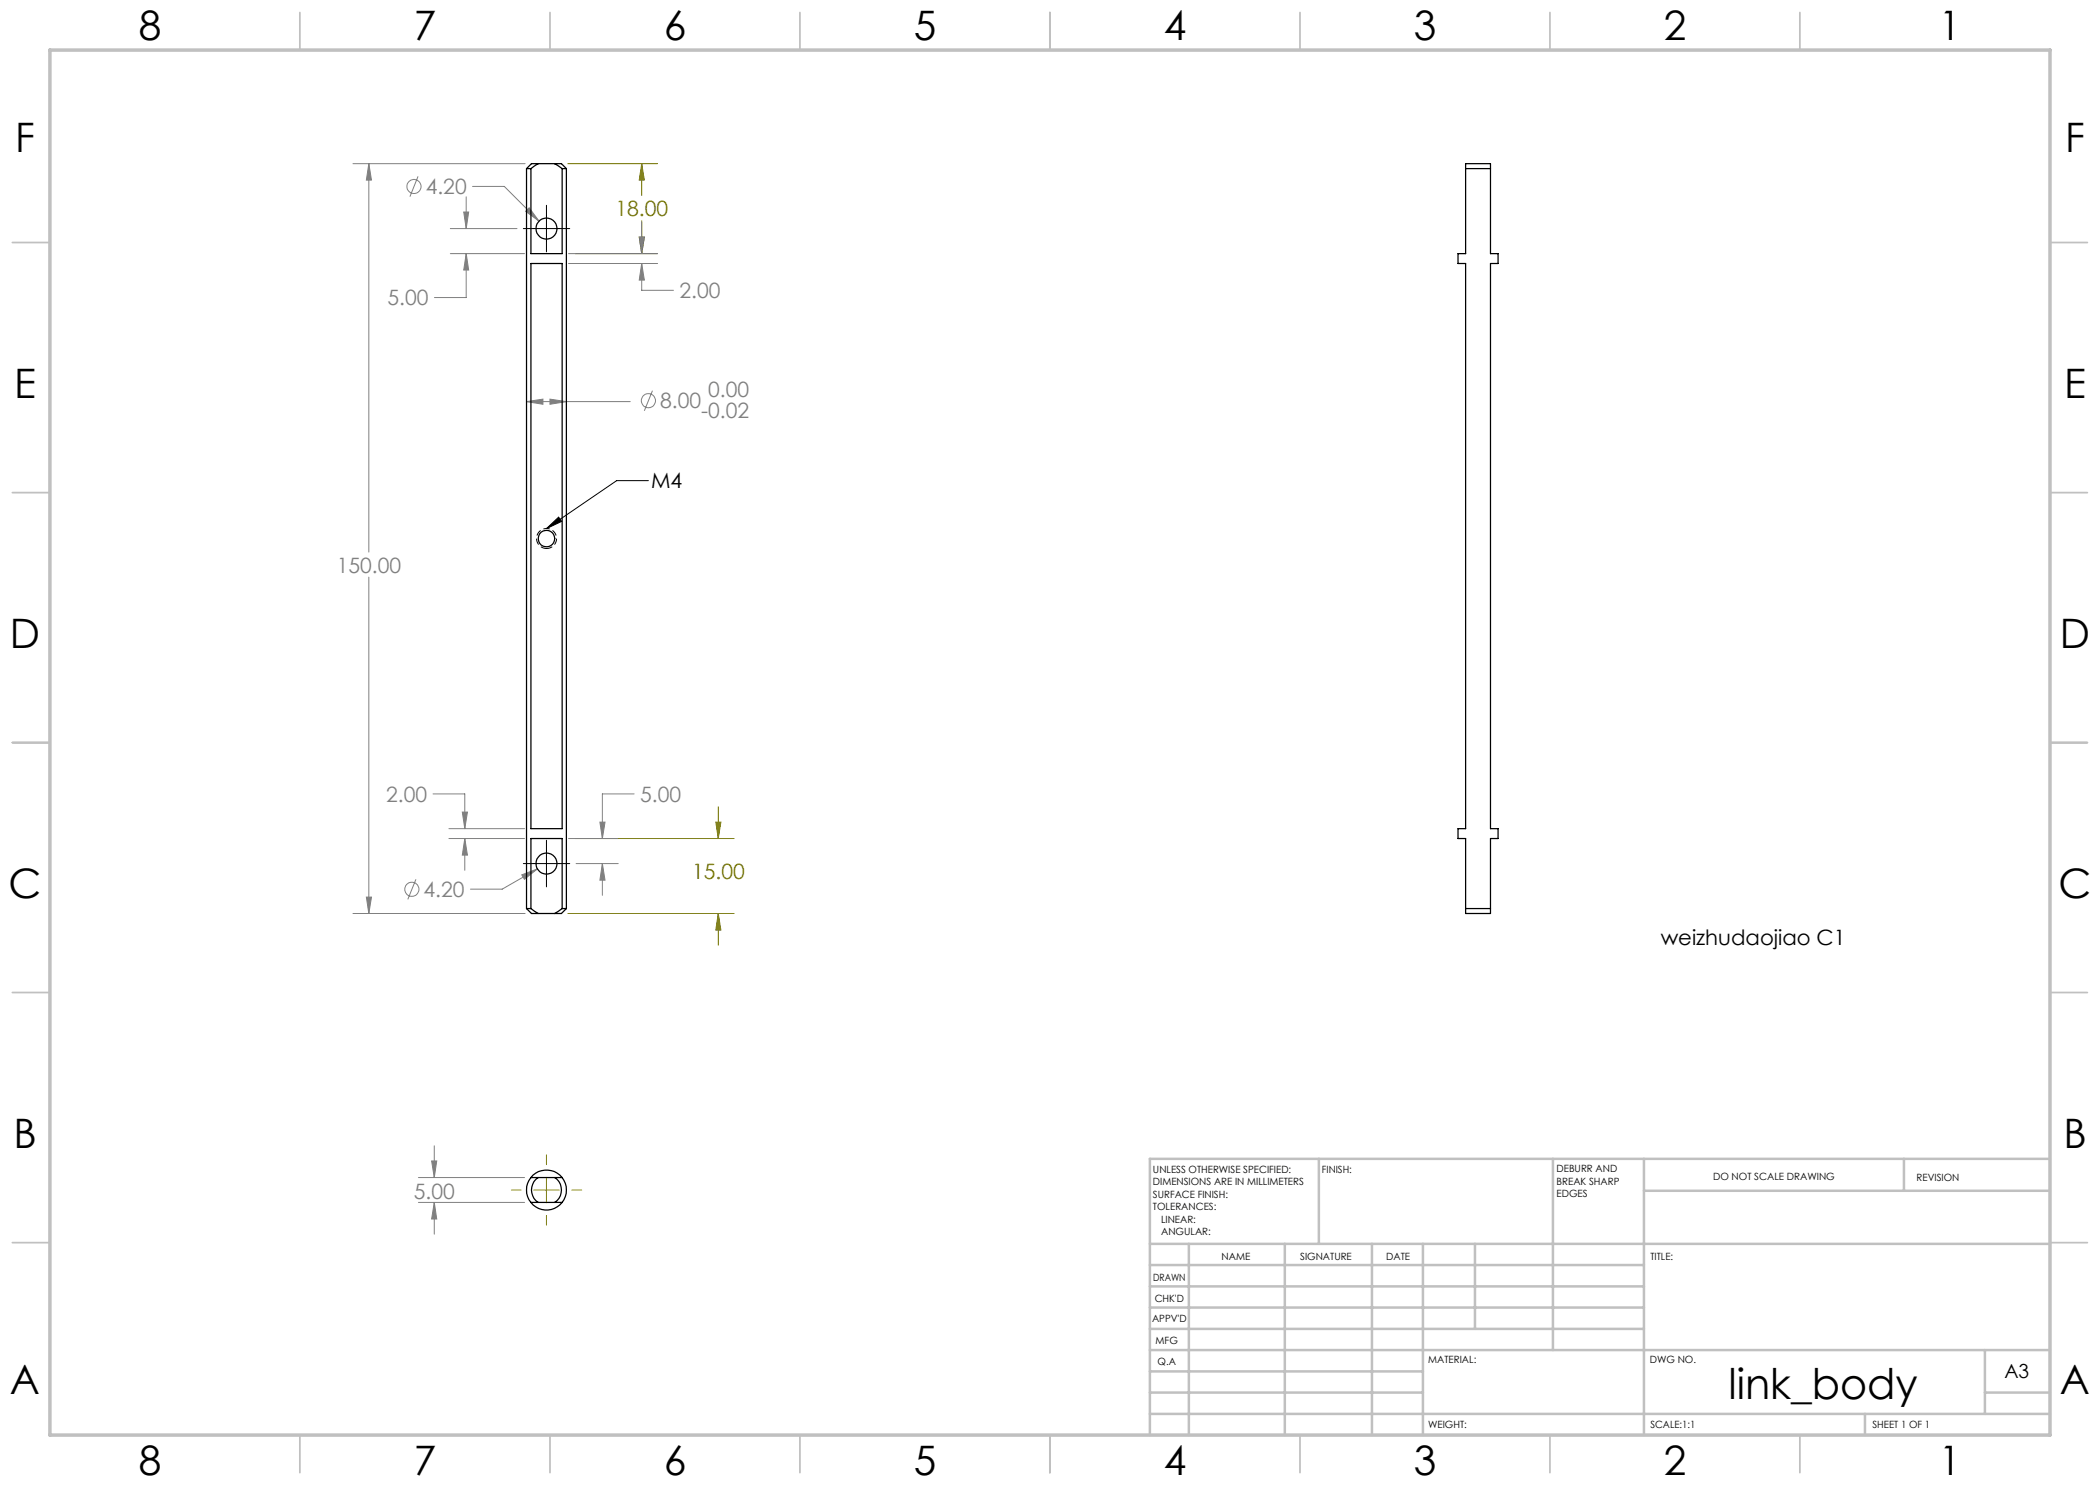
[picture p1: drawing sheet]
<svg xmlns="http://www.w3.org/2000/svg" width="420mm" height="297mm" viewBox="0 0 420 297" stroke-linecap="round" stroke-linejoin="round" font-family="sans-serif">
<g fill="none" stroke="#808080" stroke-width=".2">
<path d="M70.6 32.7h34.4M73.8 32.7l.5 3.3h-1zM73.8 32.7v77.7M83.6 35.3l-1.6 4M93.2 39.4v6.3M94.5 37.3h6.4l6.9 6.9M90.1 50.7h14.8M90.1 45.7h13.3M92.7 42.4h1l-.5 3.3zM93.2 50.7l.5 3.3h-1zM93.2 50.7v8.8h-6.3M105.1 42.3l.7-.7 2 2.6z"/>
<path d="M113.7 50.7h17.8M113.7 52.7h17.8M127.8 47.4h1.1l-.6 3.3zM128.3 52.7l.6 3.3h-1.1zM128.3 52.7v5.4h6.4M128.3 44.4v6.3M110 79.8l3.3 .5-3.3 .6zM130.5 78.1l-1.6 4.1M105.3 80.3l3.3-.5v1.1zM105.3 80.3h20.7M73.8 115.4v67.3M86.6 158.8h6.4v6.9"/>
<path d="M126.8 158.8h-6.3v8.9M73.3 179.4h1l-.5 3.3zM83.2 175.9l-1.6 4M89.8 165.7h15.1M89.8 167.7h15.1M92.5 162.4h1l-.5 3.3zM93 167.7l.5 3.3h-1zM93 167.7v6.4M104.4 175l3.1-1.2-2.6 2.1zM107.5 173.8l-7.1 4h-6.3M113.7 167.7h9.9M115.2 172.7h8.4"/>
<path d="M120 164.4h1l-.5 3.3zM120.5 172.7l.5 3.3h-1zM120.5 172.7v6.4M70.6 182.7h34.4M83.7 235.5h21.2M86.3 232.2h1l-.4 3.3zM86.9 229.2v6.3M83.7 240.5h21.2M86.9 240.5l.4 3.3h-1zM86.9 240.5v6.3"/>
<circle cx="82.8" cy="37.3" r="1.41"/>
<circle cx="129.7" cy="80.1" r="1.42"/>
<circle cx="82.4" cy="177.9" r="1.42"/>
</g>
<g fill="none" stroke="#808000" stroke-width=".2">
<path d="M113.6 32.7h17.9M128.3 32.7l.6 3.3h-1.1zM128.3 32.7v6.4M115.1 50.7h16.4M127.8 47.4h1.1l-.6 3.3zM128.3 44.1v6.6M115.1 167.7h31.7M143.2 164.4h1l-.5 3.3zM143.7 161.4v6.3M113.6 182.7h33.2M143.7 182.7l.5 3.3h-1zM143.7 182.7v6.4"/>
<path d="M102.3 238h1.9M106.8 238h5M109.3 231v1.9M109.3 235.5v5.1M114.4 238h1.9M109.3 243.1v1.9"/>
</g>
<path d="M109.3 109.7a2 2 0 0 1-1.8-2.9 2 2 0 0 1 3.5-.2 2 2 0 0 1-1.5 3.1h-.2" fill="none" stroke="#000" stroke-width=".2" stroke-dasharray="1.3 .6" stroke-dashoffset=".1" stroke-linecap="butt"/>
<path d="M104.7 45.7h9.2M109.3 41.1v9.3M129.7 96.1h-6.4l-14 9.6M109.3 105.7l2.4-2.3 .6 .9zM104.7 172.7h9.2M109.3 168.1v9.3" fill="none" stroke="#000" stroke-width=".2"/>
<g fill="none" stroke="#c0c0c0" stroke-width=".35">
<path d="M60 2.5v7.5M110 2.5v7.5M160 2.5v7.5M210 2.5v7.5M260 2.5v7.5M310 2.5v7.5M360 2.5v7.5M2.5 48.5h7.5M410 48.5h7.5M2.5 98.5h7.5M410 98.5h7.5M2.5 148.5h7.5"/>
<path d="M410 148.5h7.5M2.5 198.5h7.5M410 198.5h7.5M2.5 248.5h7.5M410 248.5h7.5M60 287v7.5M110 287v7.5M160 287v7.5M210 287v7.5M260 287v7.5M310 287v7.5M360 287v7.5"/>
</g>
<g fill="none" stroke="#c0c0c0" stroke-width=".5">
<path d="M263.8 231.8v17M310.6 231.8v38.2M328.8 231.8v55.2M328.8 238.2h81.2M380.8 231.8v6.4M410 231.8h-180v55.2M230 248.8h180M230 257.3h98.8M230 253h98.8M237.8 248.8v38.2M257 248.8v38.2M274.4 248.8v38.2"/>
<path d="M284.6 248.8v38.2M295 248.8v17M230 265.8h98.8M230 261.5h98.8M230 278.5h54.6M230 274.3h54.6M230 270h180M397 278.5h13M397 270v12.8M230 282.8h180M373 282.8v4.2"/>
</g>
<path d="M10 10h400v277h-400z" fill="none" stroke="#c0c0c0" stroke-width=".7"/>
<path d="M128.3 32.7l.6 3.3h-1.1zM127.8 47.4h1.1l-.6 3.3zM143.2 164.4h1l-.5 3.3zM143.7 182.7l.5 3.3h-1z" fill="#808000"/>
<path d="M73.8 32.7l.5 3.3h-1zM73.3 179.4h1l-.5 3.3zM104.4 175l.5 .9 2.6-2.1zM105.1 42.3l2.7 1.9-2-2.6zM105.3 80.3l3.3-.5v1.1zM110 79.8l3.3 .5-3.3 .6zM92.5 162.4h1l-.5 3.3zM93 167.7l.5 3.3h-1zM127.8 47.4h1.1l-.6 3.3zM128.3 52.7l.6 3.3h-1.1zM93.2 50.7l.5 3.3h-1zM92.7 42.4h1l-.5 3.3zM120.5 172.7l.5 3.3h-1zM120 164.4h1l-.5 3.3zM86.3 232.2h1l-.4 3.3zM86.9 240.5l.4 3.3h-1z" fill="#808080"/>
<path d="M109.3 105.7l2.4-2.3 .6 .9z" fill="#000"/>
<g fill="none" stroke="#000" stroke-width=".25">
<path d="M105.3 33.7h.9M105.3 33.7v148M106.2 33.7v17h6.2v-17M107.6 32.7l-1.4 1M107.6 32.7h-1.3l-1 1M107.6 32.7h3.3M110.9 32.7l1.5 1M110.9 32.7h1.4l1 1M112.4 33.7h.9M113.3 33.7v148M293.1 33.7v17h-1.5v2h1.5v113h-1.5v2h1.5v14M293.1 33.7h5"/>
<path d="M293.1 33.7v-1h5v1M298.1 33.7v17h1.5v2h-1.5v113h1.5v2h-1.5v14M106.2 52.7h6.2v113h-6.2zM105.3 181.7h.9M105.3 181.7l1 1h1.3M106.2 181.7v-14h6.2v14M106.2 181.7l1.4 1M107.6 182.7h3.3M112.4 181.7h.9M112.4 181.7l-1.5 1M113.3 181.7l-1 1h-1.4M293.1 181.7h5"/>
<path d="M293.1 181.7v1h5v-1M106.2 235.5a3.9 3.9 0 0 0 0 5M106.2 235.5h1.4M106.2 235.5a4 4 0 0 1 6.2 0M107.6 235.5a2.98 2.98 0 0 0 0 5M107.6 235.5h3.3M110.9 235.5a2.98 2.98 0 0 1 0 5M110.9 235.5h1.5M112.4 235.5a4.1 4.1 0 0 1 0 5M106.2 240.5h1.4M106.2 240.5a3.9 3.9 0 0 0 6.2 0M107.6 240.5h3.3"/>
<path d="M110.9 240.5h1.5"/>
<circle cx="109.3" cy="45.7" r="2.11"/>
<circle cx="109.3" cy="107.7" r="1.66"/>
<circle cx="109.3" cy="172.7" r="2.1"/>
</g>
<text font-size="8.5" x="345.7" y="279.7">link_body</text>
<g font-size="8.1">
<text x="27.8" y="8">8</text>
<text x="82.8" y="8">7</text>
<text x="132.8" y="8">6</text>
<text x="182.8" y="8">5</text>
<text x="232.8" y="8">4</text>
<text x="282.8" y="8">3</text>
<text x="332.8" y="8">2</text>
<text x="387.8" y="8">1</text>
<text x="3" y="30.4">F</text>
<text x="413" y="30.4">F</text>
<text x="2.8" y="79.6">E</text>
<text x="412.8" y="79.6">E</text>
<text x="2" y="129.6">D</text>
<text x="412" y="129.6">D</text>
<text x="1.7" y="179.6">C</text>
<text x="411.7" y="179.6">C</text>
<text x="2.7" y="229.6">B</text>
<text x="412.7" y="229.6">B</text>
<text x="2" y="278.9">A</text>
<text x="412" y="278.9">A</text>
<text x="27.8" y="295">8</text>
<text x="82.8" y="295">7</text>
<text x="132.8" y="295">6</text>
<text x="182.8" y="295">5</text>
<text x="232.8" y="295">4</text>
<text x="282.8" y="295">3</text>
<text x="332.8" y="295">2</text>
<text x="387.8" y="295">1</text>
</g>
<g font-size="4.2" fill="#808080">
<text x="85.1" y="38.8">4.20</text>
<text x="135.9" y="59.7">2.00</text>
<text x="77.5" y="61.1">5.00</text>
<text x="132" y="81.7">8.00</text>
<text x="140.2" y="83.5">-0.02</text>
<text x="141.6" y="79.4">0.00</text>
<text x="67.3" y="114.5">150.00</text>
<text x="77.3" y="160.4">2.00</text>
<text x="128" y="160.4">5.00</text>
<text x="84.7" y="179.4">4.20</text>
<text x="82.8" y="239.8">5.00</text>
</g>
<g font-size="4.2" fill="#808000">
<text x="123.1" y="43.2">18.00</text>
<text x="138.4" y="175.8">15.00</text>
</g>
<g font-size="4.2">
<text x="130.2" y="97.7">M4</text>
<text x="332.1" y="189">weizhudaojiao C1</text>
</g>
<text font-size="3.9" x="400.9" y="275.5">A3</text>
<g font-size="2">
<text x="230.6" y="234.6">UNLESS OTHERWISE SPECIFIED:</text>
<text x="230.6" y="237.1">DIMENSIONS ARE IN MILLIMETERS</text>
<text x="230.6" y="239.6">SURFACE FINISH:</text>
<text x="264.4" y="234.6">FINISH:</text>
<text x="311.3" y="234.5">DEBURR AND</text>
<text x="311.3" y="237">BREAK SHARP</text>
<text x="311.3" y="239.5">EDGES</text>
<text x="342.6" y="236">DO NOT SCALE DRAWING</text>
<text x="383.3" y="236.2">REVISION</text>
<text x="230.6" y="242.1">TOLERANCES:</text>
<text x="232.2" y="244.6">LINEAR:</text>
<text x="232.2" y="247.1">ANGULAR:</text>
<text x="244.3" y="252">NAME</text>
<text x="260" y="251.9">SIGNATURE</text>
<text x="277.2" y="251.9">DATE</text>
<text x="330.1" y="251.9">TITLE:</text>
<text x="230.6" y="256.1">DRAWN</text>
<text x="230.9" y="260.3">CHK'D</text>
<text x="230.4" y="264.4">APPV'D</text>
<text x="231.1" y="268.8">MFG</text>
<text x="231.5" y="273">Q.A</text>
<text x="285.6" y="272.5">MATERIAL:</text>
<text x="330" y="272.5">DWG NO.</text>
<text x="285.6" y="285.5">WEIGHT:</text>
<text x="330.1" y="285.6">SCALE:1:1</text>
<text x="374.5" y="285.6">SHEET 1 OF 1</text>
</g>
</svg>
